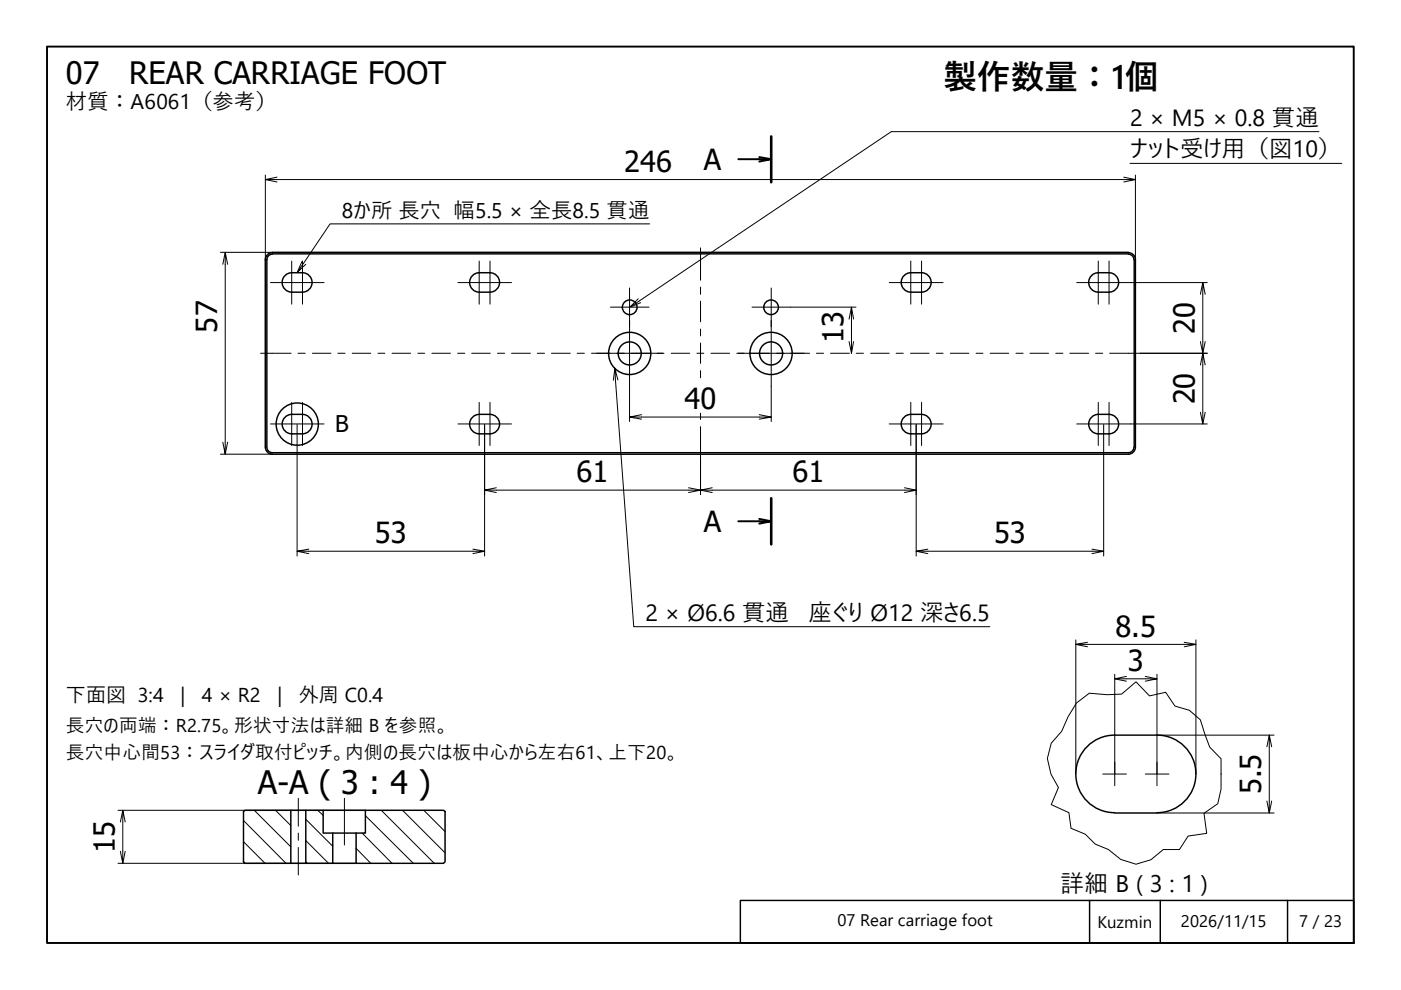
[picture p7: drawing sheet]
<svg xmlns="http://www.w3.org/2000/svg" width="297mm" height="210mm" viewBox="0 0 297 210" stroke-linecap="round" stroke-linejoin="round" font-family="sans-serif">
<!-- layer: Hatch (ISO) -->
<g fill="none" stroke="#000" stroke-width=".21">
<path d="M51.6 178.5l4.6 4.5M51.6 174l9 9M53.9 171.8l7.8 7.7M58.4 171.8l3.3 3.2M64.8 178.2l4.9 4.8M64.8 173.7l5.7 5.7M67.4 171.8l1.1 1.1M75.5 179.9l3.1 3.1M76.8 176.6l6.3 6.4M77.5 172.9l10.1 10.1M80.8 171.8l11.3 11.2M85.3 171.8l9.1 9"/>
<path d="M89.9 171.8l4.5 4.5M64.8 182.7l.4 .3"/>
</g>
<!-- layer: Visible (ISO) -->
<g fill="none" stroke="#000" stroke-width=".31">
<path d="M56.3 55v39.8M56.6 55v39.8M57.7 53.5h181.6M57.7 53.8h181.6M57.8 53.6a1.49 1.49 0 0 0-1.5 1.5M57.8 53.9a1.17 1.17 0 0 0-1.2 1.2M64.1 57.8a2.06 2.06 0 0 1 2.1 2.1 2.06 2.06 0 0 1-2.1 2M64.1 57.8h-2.2a2.06 2.06 0 0 0-2.1 2.1 2.06 2.06 0 0 0 2.1 2h2.2M103.9 57.8a2.06 2.06 0 0 1 2 2.1 2.06 2.06 0 0 1-2 2M103.9 57.8h-2.3a2.06 2.06 0 0 0-2 2.1 2.06 2.06 0 0 0 2 2h2.3M193.1 57.8h2.3a2.06 2.06 0 0 1 2 2.1 2.06 2.06 0 0 1-2 2h-2.3M193.1 57.8a2.06 2.06 0 0 0-2 2.1 2.06 2.06 0 0 0 2 2"/>
<path d="M232.9 57.8h2.2a2.06 2.06 0 0 1 2.1 2.1 2.06 2.06 0 0 1-2.1 2h-2.2M232.9 57.8a2.06 2.06 0 0 0-2.1 2.1 2.06 2.06 0 0 0 2.1 2M239.2 53.9a1.17 1.17 0 0 1 1.2 1.2M239.2 53.6a1.49 1.49 0 0 1 1.5 1.5M240.5 55v39.8M240.7 55v39.8M56.3 94.8a1.49 1.49 0 0 0 1.5 1.5M56.6 94.8a1.17 1.17 0 0 0 1.2 1.2M57.7 96.3h181.6M57.7 96h181.6M64.1 87.9a2.06 2.06 0 0 1 2.1 2 2.06 2.06 0 0 1-2.1 2.1M64.1 87.9h-2.2a2.06 2.06 0 0 0-2.1 2 2.06 2.06 0 0 0 2.1 2.1h2.2"/>
<path d="M103.9 87.9a2.06 2.06 0 0 1 2 2 2.06 2.06 0 0 1-2 2.1M103.9 87.9h-2.3a2.06 2.06 0 0 0-2 2 2.06 2.06 0 0 0 2 2.1h2.3M193.1 87.9h2.3a2.06 2.06 0 0 1 2 2 2.06 2.06 0 0 1-2 2.1h-2.3M193.1 87.9a2.06 2.06 0 0 0-2 2 2.06 2.06 0 0 0 2 2.1M232.9 87.9h2.2a2.06 2.06 0 0 1 2.1 2 2.06 2.06 0 0 1-2.1 2.1h-2.2M232.9 87.9a2.06 2.06 0 0 0-2.1 2 2.06 2.06 0 0 0 2.1 2.1M240.4 94.8a1.17 1.17 0 0 1-1.2 1.2M240.7 94.8a1.49 1.49 0 0 1-1.5 1.5M236.3 155.9a8.2 8.2 0 0 0-8.2 8.2 8.2 8.2 0 0 0 8.2 8.2M236.3 155.9h9M245.3 155.9a8.2 8.2 0 0 1 8.3 8.2 8.2 8.2 0 0 1-8.3 8.2M51.6 172.1l.3-.3h9.8v11.2h-9.8l-.3-.3z"/>
<path d="M61.7 171.8h3.1M64.8 171.8h3.7v4.8h2v6.4h-5.7zM68.5 171.8h9M70.5 176.6h5M77.5 171.8h16.5l.4 .3v10.6l-.4 .3h-18.5v-6.4h2zM236.3 172.4h9M61.7 183h3.1M70.5 183h5"/>
<circle cx="133.5" cy="65.2" r="1.56"/>
<circle cx="133.5" cy="74.9" r="2.44"/>
<circle cx="133.5" cy="74.9" r="4.5"/>
<circle cx="163.5" cy="65.2" r="1.56"/>
<circle cx="163.5" cy="74.9" r="2.44"/>
<circle cx="163.5" cy="74.9" r="4.5"/>
</g>
<!-- layer: Break Line (JIS) -->
<path d="M228.2 149.1l2.7-2.1 3.8 .3 3.1-.1 3.1-2.6 2.8 2.9 3.4-.7 2 2.9 3.1 .9 2.3 2 2 5.8 2.4 2.5v6.4l-.7 3.1-2.9 2 .5 4.3-3.9 .6-1.8 2.8h-3.5l-2.6 2.2-3.1 .9-3.3-1-2.6-2.1-2.8-1.1-2.1-2.1-3-1.3-.5-3.3-3.7-1.7 1.5-3.6-1.6-2.9-.7-3.3 .8-3.2 2.2-2.6 1.3-3z" fill="none" stroke="#000" stroke-width=".21"/>
<!-- layer: Section Line (ISO) -->
<path d="M163.5 28.9v9.7M163.5 105.6v9.8" fill="none" stroke="#000" stroke-width=".55"/>
<path d="M156.5 33.8h7l-2.5 .5M161 33.3l2.5 .5M156.5 110.5h7l-2.5 .5M161 110l2.5 .5" fill="none" stroke="#000" stroke-width=".41"/>
<!-- layer: Detail Boundary (JIS) -->
<circle cx="63" cy="89.9" r="4.5" fill="none" stroke="#000" stroke-width=".31"/>
<!-- layer: Border (ISO) -->
<path d="M10 9.9h277v190h-277z" fill="none" stroke="#000" stroke-width=".41"/>
<!-- layer: Title (ISO) -->
<path d="M157 190.9h130v9h-130zM231 190.9v9M246 190.9v9M273 190.9v9" fill="none" stroke="#000" stroke-width=".31"/>
<!-- layer: Dimension (ISO) -->
<g fill="none" stroke="#000" stroke-width=".21">
<path d="M56.3 38.1l2.4 .5M56.3 37.1v37.7M58.7 37.6l-2.4 .5h184.4l-2.4 .5M238.3 37.6l2.4 .5M240.7 37.1v17.9M46.7 53.5h11M47.8 53.5l-.6 2.5M48.3 56l-.5-2.5v42.8l-.6-2.5M239.7 59.9h16.3M255 59.9l-.5 2.5M56.3 75v19.8M167.6 65.1h13.9"/>
<path d="M180.5 65.1l-.5 2.6M181 67.7l-.5-2.6v9.8l-.5-2.5M181 72.4l-.5 2.5M241.7 74.9h14.3M255.5 62.4l-.5-2.5v15l-.5-2.5M255.5 77.4l-.5-2.5v15l-.5-2.5M255.5 72.4l-1 5M46.7 96.3h11M48.3 93.8l-.5 2.5M63 90v27.9M102.7 90v27.9M133.5 88.4l2.5 .5"/>
<path d="M133.5 81.9v7.5M136 87.9l-2.5 .5h30l-2.5 .5M148.5 97.3v7.6M161 87.9l2.5 .5M163.5 81.9v7.5M194.2 90v27.9M234 90v27.9M239.7 89.9h16.3M255.5 87.4l-.5 2.5M63 116.9l2.5 .5M65.5 116.4l-2.5 .5h39.7l-2.4 .5M100.3 116.4l2.4 .5"/>
<path d="M102.7 103.9l2.5 .5M105.2 103.4l-2.5 .5h45.8l-2.5 .5M146 103.4l5 1M151 103.4l-2.5 .5h45.7l-2.4 .5M191.8 103.4l2.4 .5M194.2 116.9l2.5 .5M196.7 116.4l-2.5 .5h39.8l-2.5 .5M231.5 116.4l2.5 .5M228.1 136.6l2.5 .5M228.1 135.7v28.4M230.6 136.2l-2.5 .4h25.5l-2.5 .5M251.1 136.2l2.5 .4"/>
<path d="M253.6 135.7v28.4M236.3 143.9l2.5 .5M236.3 143v21.1M238.8 143.4l-2.5 .5h9l-2.5 .5M242.8 143.4l2.5 .5M245.3 143v21.1M245.3 155.9h24.8M269.1 155.9l-.5 2.4M269.6 158.3l-.5-2.4v16.5l-.5-2.6M25 171.8h52.5M26 171.8l-.5 2.5M26.5 174.3l-.5-2.5v11.2l-.5-2.5"/>
<path d="M245.3 172.4h24.8M269.6 169.8l-.5 2.6M25 183h50.5M26.5 180.5l-.5 2.5"/>
</g>
<!-- layer: Centerline (ISO) -->
<g fill="none" stroke="#000" stroke-width=".21">
<path d="M57.3 59.9h11.4M97.1 59.9h11.4M148.5 52.5v6.9M188.5 59.9h11.5M228.3 59.9h11.4M55.2 74.9h6.5M63.2 74.9h1.5M66.2 74.9h4M71.6 74.9h1.6M74.7 74.9h3.9M80.1 74.9h1.5M83.1 74.9h4"/>
<path d="M88.6 74.9h1.4M91.6 74.9h3.9M97 74.9h1.6M100 74.9h3.9M105.5 74.9h1.5M108.5 74.9h4M113.9 74.9h1.5M116.9 74.9h4M122.4 74.9h1.5M125.4 74.9h3.9M130.8 74.9h1.5M133.9 74.9h3.9"/>
<path d="M139.3 74.9h1.5M142.3 74.9h3.9M147.8 74.9h1.4M148.5 60.9v1.5M148.5 63.9v4.3M148.5 69.8v1.4M148.5 72.7v4.4M148.5 78.6v1.5M150.7 74.9h4M156.2 74.9h1.5M159.2 74.9h3.9M164.7 74.9h1.5"/>
<path d="M167.6 74.9h4M173.1 74.9h1.5M176.1 74.9h4M181.5 74.9h1.6M184.6 74.9h3.9M190 74.9h1.5M193 74.9h4M198.5 74.9h1.5M201.5 74.9h3.9M206.9 74.9h1.5M209.9 74.9h4M215.4 74.9h1.5"/>
<path d="M218.4 74.9h3.9M223.8 74.9h1.6M226.8 74.9h4M232.3 74.9h1.5M235.3 74.9h6.4M57.3 89.9h11.4M97.1 89.9h11.4M148.5 87.6v1.3M148.5 90.5v6.8M188.5 89.9h11.5M228.3 89.9h11.4M63.2 169.3v5.9"/>
<path d="M63.2 176.6v1.6M63.2 179.7v5.8M73 169.3v9.9"/>
</g>
<!-- layer: Center Mark (ISO) -->
<g fill="none" stroke="#000" stroke-width=".21">
<path d="M61.8 55.3v9.2M64.1 55.3v9.2M101.6 55.3v9.2M103.9 55.3v9.2M193.1 55.3v9.2M195.4 55.3v9.2M232.9 55.3v9.2M235.1 55.3v9.2M126.5 74.9h14M129.4 65.1h8.2M133.5 67.9v14M133.5 61.1v8.2"/>
<path d="M156.5 74.9h14M159.4 65.1h8.2M163.5 67.9v14M163.5 61.1v8.2M61.8 85.3v9.2M64.1 85.3v9.2M101.6 85.3v9.2M103.9 85.3v9.2M193.1 85.3v9.2M195.4 85.3v9.2M232.9 85.3v9.2M235.1 85.3v9.2"/>
<path d="M233.8 164.1h5M236.3 161.6v5M242.8 164.1h5M245.3 161.6v5"/>
</g>
<!-- layer: Symbol (ISO) -->
<path d="M239.6 34.6h44.9M279.7 27.9h-90.7l-40.4 27.1M64 56.3l-1 1.5 1-1M64 55.5l-1 2.3M64.8 56l-.6 .6M137.7 47.5h-67.7l-5.8 8.5M148.4 55.2l-14.7 9.9M130.4 78.1l-.4 2.5M135.3 63.3l-1.7 1.8M135.8 64.2l-2.1 .9M131 80.6l-.6-2.5 4 54.8h75.5" fill="none" stroke="#000" stroke-width=".21"/>
<text font-size="7.1" x="200" y="18.9">製作数量：1個</text>
<text font-size="6.9" x="54.7" y="168.4">A-A ( 3 : 4 )</text>
<g font-size="6.5">
<text x="14" y="17.8">07</text>
<text x="27.4" y="17.8">REAR CARRIAGE FOOT</text>
</g>
<g font-size="6.2">
<text x="132.3" y="36.4">246</text>
<text x="149.2" y="36">A</text>
<text x="46" y="70.5" transform="rotate(-90 46 70.5)">57</text>
<text x="253.3" y="70.8" transform="rotate(-90 253.3 70.8)">20</text>
<text x="178.8" y="72.8" transform="rotate(-90 178.8 72.8)">13</text>
<text x="145.1" y="86.7">40</text>
<text x="253.3" y="85.8" transform="rotate(-90 253.3 85.8)">20</text>
<text x="122.2" y="102.2">61</text>
<text x="168" y="102.2">61</text>
<text x="149.2" y="112.7">A</text>
<text x="79.5" y="115.2">53</text>
<text x="210.8" y="115.2">53</text>
<text x="236.5" y="135">8.5</text>
<text x="239.1" y="142.3">3</text>
<text x="267.4" y="168.4" transform="rotate(-90 267.4 168.4)">5.5</text>
<text x="24.3" y="180.8" transform="rotate(-90 24.3 180.8)">15</text>
</g>
<text font-size="5.1" x="224.8" y="189.2">詳細 B ( 3 : 1 )</text>
<g font-size="5">
<text x="239.6" y="26.6">2 × M5 × 0.8 貫通</text>
<text x="239.6" y="33.4">ナット受け用（図10）</text>
<text x="136.8" y="131.6">2 × Ø6.6 貫通</text>
<text x="171.4" y="131.6">座ぐり Ø12 深さ6.5</text>
</g>
<text font-size="4.9" x="71.1" y="91.6">B</text>
<g font-size="4.5">
<text x="14" y="23.1">材質：A6061（参考）</text>
<text x="72.5" y="46.3">8か所 長穴 幅5.5 × 全長8.5 貫通</text>
</g>
<g font-size="4.3">
<text x="14" y="148.9">下面図 3:4</text>
<text x="38.3" y="148.9">|</text>
<text x="42.8" y="148.9">4 × R2</text>
<text x="58.8" y="148.9">|</text>
<text x="63.4" y="148.9">外周 C0.4</text>
</g>
<g font-size="3.9">
<text x="14" y="155.2">長穴の両端：R2.75。形状寸法は詳細 B を参照。</text>
<text x="14" y="160.9">長穴中心間53：スライダ取付ピッチ。内側の長穴は板中心から左右61、上下20。</text>
</g>
<g font-size="3.6">
<text x="177.5" y="196.3">07 Rear carriage foot</text>
<text x="232.7" y="196.7">Kuzmin</text>
<text x="250.4" y="196.5">2026/11/15</text>
<text x="275.5" y="196.4">7 / 23</text>
</g>
</svg>
